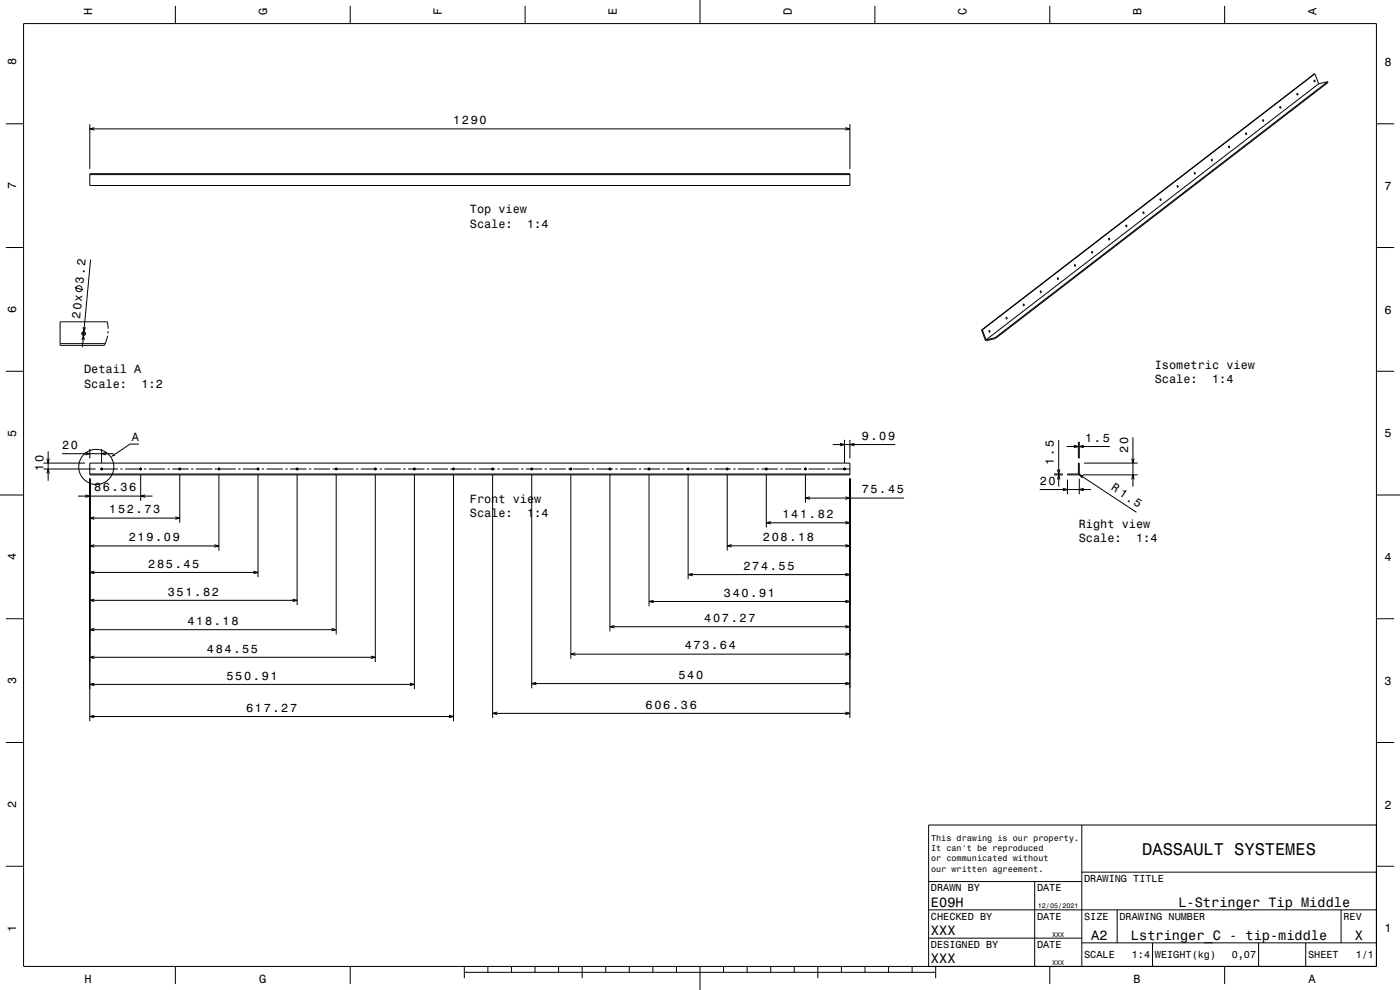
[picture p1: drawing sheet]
<svg xmlns="http://www.w3.org/2000/svg" width="594mm" height="420mm" viewBox="0 0 594 420" stroke-linecap="round" stroke-linejoin="round" font-family="sans-serif">
<g fill="none" stroke="#000" stroke-width=".42">
<path d="M10 10h574v400h-574zM74.4 2.5v7.5M148.6 2.5v7.5M222.8 2.5v7.5M297 0v10M371.2 2.5v7.5M445.4 2.5v7.5M519.6 2.5v7.5M550.3 39.8l.1 .4M550.4 39.6l.2 .8zM557.5 34.2l.2 .5M557.6 34.1l.3 .1-.1 .6z"/>
<path d="M557.9 31.3l1.6 4.3M557.9 31.3l-141.1 108.6M557.9 31.3l-141.4 108.7M559.5 35.6l-141.1 108.6M563.3 34.7l-3.8 .9M563.3 34.7l-141.1 108.6M563.3 34.7l.1 .3-141.1 108.6M2.5 52.5h7.5M38.1 52.7v19M38.1 54.7h322.5M40 54.2l-1.9 .5 1.9 .5M358.7 54.2l1.9 .5-1.9 .5"/>
<path d="M360.6 52.7v19M528.5 56.5l.1 .5M528.5 56.4l.4 .2-.1 .5zM535.8 50.9l.1 .5M535.9 50.8l.2 .7zM543 45.3l.1 .5M543.1 45.2l.2 .7zM584 52.5h7.5M38.1 73.7h322.5v5h-322.5zM38.1 74.1h322.5M499.5 78.9l.1 .5M499.5 78.8l.3 .1v.6z"/>
<path d="M506.7 73.3l.1 .5M506.7 73.2l.4 .1-.1 .6zM514 67.7l.1 .5M514 67.6l.4 .1-.1 .6zM521.2 62.1l.2 .5M521.3 62l.3 .1v.6zM477.7 95.6l.1 .5M477.7 95.6l.4 .1-.1 .5zM484.9 90.1l.2 .4M485 90l.3 .1v.5zM492.2 84.5l.1 .5M492.3 84.3l.2 .8z"/>
<path d="M2.5 105h7.5M38.4 110.1l-3.4 37.2M448.6 118l.2 .5M448.7 117.9l.3 .1v.6zM455.9 112.4l.1 .5M455.9 112.3l.4 .1-.1 .6zM463.2 106.8l.1 .5M463.2 106.7l.3 .1v.6zM470.4 101.2l.1 .5M470.5 101l.2 .8zM584 105h7.5M31.8 122l3.4 1"/>
<path d="M35.2 138.8l.4 1.9 .7-1.8M45.9 139.5l-.4-3h-20v10h18.8l.3-.7M416.8 139.9l1.6 4.3M416.8 139.9l-.3 .1M426.9 134.8l.1 .4M426.9 134.7l.3 .1v.6zM434.1 129.2l.1 .5M434.2 129.1l.3 .1-.1 .6zM441.4 123.6l.1 .5M441.4 123.5l.4 .1-.1 .6zM2.5 157.5h7.5M25.5 145.8h19.1"/>
<path d="M34.5 141.5h2M34.7 144.2l.7-1.9 .4 2M35.5 140.5v2.1M45.6 142.4l-1 3.4M45.9 140.5l-.1 .9M416.5 140l1.7 4.5 4.1-.9M419.6 140.3l.1 .5M419.6 140.3l.4 .1-.1 .5zM422.2 143.3l-3.8 .9M422.2 143.3l.1 .3M584 157.5h7.5M18.4 199h22.2"/>
<path d="M18.4 196.5h17.7M19.9 194.5l.5 2 .5-2M20.4 191.5v12.5M26.3 192.5h21.8M36.2 192l1.9 .5-1.9 .5M38.1 190.5v4M38.1 196.5h322.5v5h-322.5zM42.6 199h7.5M43.1 190.5v5.9M43.1 198.4v1.1M45 192l-1.9 .5 1.9 .5M51.1 199h1"/>
<path d="M53.1 199h7.1M58.9 188.4h-3.8l-6.5 4.4M59.7 198.4v1.1M61.1 199h1M63.1 199h7M71.1 199h1M73.1 199h7M76.3 198.4v1.1M81.1 199h1M83.1 199h7M91.1 199h1M92.4 199h7.7"/>
<path d="M92.9 198.4v1.1M101.1 199h1M103.1 199h7M109.5 198.4v1.1M111.1 199h1M113.1 199h7M121.1 199h1M123.1 199h7M126.1 198.4v1.1M131.1 199h1M133.1 199h7M141.1 199h9"/>
<path d="M142.6 198.4v1.1M151.1 199h1M153.1 199h7M159.2 198.4v1.1M161.1 199h1M163.1 199h7M171.1 199h1M173.1 199h7M175.8 198.4v1.1M181.1 199h1M183.1 199h7M191.1 199h1.8"/>
<path d="M192.4 198.4v1.1M193.1 199h7M201.1 199h1M203.1 199h7M209 198.4v1.1M211.1 199h1M213.1 199h7M221.1 199h1M223.1 199h7M225.6 198.4v1.1M231.1 199h1M233.1 199h7"/>
<path d="M241.1 199h1.6M242.2 198.4v1.1M243.1 199h7M251.1 199h1M253.1 199h7M258.8 198.4v1.1M261.1 199h1M263.1 199h7M271.1 199h1M273.1 199h7M275.4 198.4v1.1M281.1 199h1"/>
<path d="M283.1 199h7M291.1 199h1.4M292 198.4v1.1M293.1 199h7M301.1 199h1M303.1 199h7M308.6 198.4v1.1M311.1 199h1M313.1 199h7M321.1 199h1M323.1 199h7M325.1 198.4v1.1"/>
<path d="M331.1 199h1M333.1 199h7M341.1 199h1.2M341.7 198.4v1.1M343.1 199h7M351.1 199h1M353.1 199h7.5M353.3 188.6h26.5M356.4 188.1l1.9 .5-1.9 .5M358.3 186.6v9.8M358.3 198.4v1.1M360.6 186.6v7.9"/>
<path d="M362.5 188.1l-1.9 .5 1.9 .5M448.7 199.2l.5 1.9 .5-1.9M449.2 186.7v19.8M452.5 189.4h18.4M455.6 188.9l1.9 .5-1.9 .6M457.5 196.5h.4l-.1 4.9-4.9 .1v-.4h4.6zM457.5 187.4v7.1M457.9 187.4v7.1M459.8 188.9l-1.9 .5 1.9 .6M459.9 196.5h22.8M480.2 194.5l.5 2 .5-2M480.7 185.5v21"/>
<path d="M0 210h10M19.9 200.9l.5-1.9 .5 1.9M33.1 210.5h31.6M36.2 210l1.9 .5-1.9 .5M38.1 203.1v102.9M38.1 201.1h322.5M38.1 219.8h38.2M40 219.3l-1.9 .5 1.9 .5M59.7 201.5v11M61.6 210l-1.9 .5 1.9 .5M74.4 219.3l1.9 .5-1.9 .5M76.3 201.5v20.3"/>
<path d="M92.9 201.5v32.1M109.5 201.5v43.4M126.1 201.5v55.2M142.6 201.5v67.6M159.2 201.5v79.4M175.8 201.5v90.9M192.4 201.5v104.5M209 201.5v103.1M225.6 201.5v90.5M242.2 201.5v78M258.8 201.5v66.4M275.4 201.5v55.7"/>
<path d="M292 201.5v44.3M308.6 201.5v32.1M325.1 201.5v22.3M341.7 201.5v11.8M341.7 211.3h41.9M343.7 210.8l-2 .5 2 .5M358.7 210.8l1.9 .5-1.9 .5M360.6 203.1v101.5M441.1 207.7h21.8M447.2 201.5h3.7M447.2 201.1h3.7M448.7 203.4l.5-1.9 .5 1.9"/>
<path d="M451 207.2l1.9 .5-1.9 .5M452.9 203.5v6.2M457.5 201.1l24.7 16.2M457.9 203.1v6.6M459.5 201.5h23.2M459.8 201.9l-1.9-.6 1.3 1.5M459.8 207.2l-1.9 .5 1.9 .5M480.2 203.4l.5-1.9 .5 1.9M584 210h10M38.1 231.6h54.8M40 231.1l-1.9 .5 1.9 .5M90.9 231.1l2 .5-2 .5"/>
<path d="M308.6 231.6h52M310.5 231l-1.9 .6 1.9 .5M325.1 221.8h35.5M327.1 221.3l-2 .5 2 .5M358.7 221.3l1.9 .5-1.9 .5M358.7 231l1.9 .6-1.9 .5M38.1 242.9h71.4M38.1 254.7h88M40 242.3l-1.9 .6 1.9 .5M40 254.2l-1.9 .5 1.9 .5M107.5 242.3l2 .6-2 .5M124.1 254.2l2 .5-2 .5"/>
<path d="M275.4 255.2h85.2M277.3 254.7l-1.9 .5 1.9 .5M292 243.8h68.6M293.9 243.3l-1.9 .5 1.9 .5M358.7 243.3l1.9 .5-1.9 .5M358.7 254.7l1.9 .5-1.9 .5M2.5 262.5h7.5M38.1 267.1h104.5M38.1 278.9h121.1M40 266.6l-1.9 .5 1.9 .6M40 278.3l-1.9 .6 1.9 .5M140.7 266.6l1.9 .5-1.9 .6"/>
<path d="M157.3 278.3l1.9 .6-1.9 .5M242.2 277.5h118.4M244.1 277l-1.9 .5 1.9 .5M258.8 265.9h101.8M260.7 265.4l-1.9 .5 1.9 .5M358.7 265.4l1.9 .5-1.9 .5M358.7 277l1.9 .5-1.9 .5M584 262.5h7.5M38.1 290.4h137.7M40 289.8l-1.9 .6 1.9 .5M173.9 289.8l1.9 .6-1.9 .5M225.6 290h135"/>
<path d="M227.5 289.5l-1.9 .5 1.9 .5M358.7 289.5l1.9 .5-1.9 .5M2.5 315h7.5M38.1 304h154.3M40 303.5l-1.9 .5 1.9 .5M190.5 303.5l1.9 .5-1.9 .5M209 302.6h151.6M210.9 302.1l-1.9 .5 1.9 .6M358.7 302.1l1.9 .5-1.9 .6M584 315h7.5M459 350v60M584 350h-190v60"/>
<path d="M2.5 367.5h7.5M394 374h65M439 374v36M459 370h125M584 367.5h7.5M394 398h65M394 386h190M474 386v14M569 386v14M74.4 410v7.5M148.6 410v7.5M197 412.5h200"/>
<path d="M197 410v5M207 410v2.5M217 410v2.5M227 410v2.5M237 410v2.5M247 410v5M257 410v2.5M267 410v2.5M277 410v2.5M287 410v2.5M297 410v10M307 410v2.5"/>
<path d="M317 410v2.5M327 410v2.5M337 410v2.5M347 410v5M357 410v2.5M367 410v2.5M377 410v2.5M387 410v2.5M397 410v5M445.4 410v7.5M459 400h125M489 400v10"/>
<path d="M519.6 410v7.5M534 400v10M554 400v10"/>
<circle cx="33.5" cy="122.5" r="1.28"/>
<circle cx="35.5" cy="141.5" r=".8"/>
<circle cx="40.9" cy="198.1" r="7.4"/>
<circle cx="43.1" cy="199" r=".4"/>
<circle cx="59.7" cy="199" r=".4"/>
<circle cx="76.3" cy="199" r=".4"/>
<circle cx="92.9" cy="199" r=".4"/>
<circle cx="109.5" cy="199" r=".4"/>
<circle cx="126.1" cy="199" r=".4"/>
<circle cx="142.6" cy="199" r=".4"/>
<circle cx="159.2" cy="199" r=".4"/>
<circle cx="175.8" cy="199" r=".4"/>
<circle cx="192.4" cy="199" r=".4"/>
<circle cx="209" cy="199" r=".4"/>
<circle cx="225.6" cy="199" r=".4"/>
<circle cx="242.2" cy="199" r=".4"/>
<circle cx="258.8" cy="199" r=".4"/>
<circle cx="275.4" cy="199" r=".4"/>
<circle cx="292" cy="199" r=".4"/>
<circle cx="308.6" cy="199" r=".4"/>
<circle cx="325.1" cy="199" r=".4"/>
<circle cx="341.7" cy="199" r=".4"/>
<circle cx="358.3" cy="199" r=".4"/>
</g>
<path d="M48.3 192.4l.6 .9-1.9 .6z" fill-rule="evenodd" fill="#000"/>
<text font-size="7.2" x="484.6" y="362.6">DASSAULT SYSTEMES</text>
<g font-size="5.8">
<text x="395" y="384.6">E09H</text>
<text x="500" y="384.6">L-Stringer Tip Middle</text>
<text x="395" y="396.6">XXX</text>
<text x="463" y="398.6">A2</text>
<text x="479.9" y="398.6">Lstringer_C - tip-middle</text>
<text x="574.8" y="398.6">X</text>
<text x="395" y="408.6">XXX</text>
</g>
<g font-size="5.1">
<text x="35.5" y="120.4" transform="rotate(-85 35.5 120.4)">3.2</text>
<text x="34.1" y="135.4" transform="rotate(-85 34.1 135.4)">20x</text>
</g>
<g font-size="5">
<text x="39.1" y="6.5" transform="rotate(-90 39.1 6.5)">H</text>
<text x="113.3" y="6.5" transform="rotate(-90 113.3 6.5)">G</text>
<text x="187.5" y="6.5" transform="rotate(-90 187.5 6.5)">F</text>
<text x="261.7" y="6.5" transform="rotate(-90 261.7 6.5)">E</text>
<text x="335.9" y="6.5" transform="rotate(-90 335.9 6.5)">D</text>
<text x="410.1" y="6.5" transform="rotate(-90 410.1 6.5)">C</text>
<text x="484.3" y="6.5" transform="rotate(-90 484.3 6.5)">B</text>
<text x="558.5" y="6.5" transform="rotate(-90 558.5 6.5)">A</text>
<text x="6.8" y="27.8" transform="rotate(-90 6.8 27.8)">8</text>
<text x="587.5" y="28.1">8</text>
<text x="192.2" y="52.7">1290</text>
<text x="6.8" y="80.3" transform="rotate(-90 6.8 80.3)">7</text>
<text x="587.5" y="80.6">7</text>
<text x="199.4" y="90.6">Top view</text>
<text x="199.4" y="96.6">Scale:</text>
<text x="223.6" y="96.6">1:4</text>
<text x="6.8" y="132.8" transform="rotate(-90 6.8 132.8)">6</text>
<text x="587.5" y="133.1">6</text>
<text x="35.7" y="158.4">Detail A</text>
<text x="490" y="156.4">Isometric view</text>
<text x="35.7" y="164.4">Scale:</text>
<text x="60" y="164.4">1:2</text>
<text x="490" y="162.4">Scale:</text>
<text x="514.3" y="162.4">1:4</text>
<text x="6.8" y="185.3" transform="rotate(-90 6.8 185.3)">5</text>
<text x="587.5" y="185.6">5</text>
<text x="26.3" y="190.5">20</text>
<text x="55.9" y="187.2">A</text>
<text x="365.6" y="186.6">9.09</text>
<text x="460.4" y="187.4">1.5</text>
<text x="447.2" y="197.2" transform="rotate(-90 447.2 197.2)">1.5</text>
<text x="478.7" y="192.3" transform="rotate(-90 478.7 192.3)">20</text>
<text x="18.4" y="199.7" transform="rotate(-90 18.4 199.7)">10</text>
<text x="39.9" y="208.5">86.36</text>
<text x="365.6" y="209.3">75.45</text>
<text x="441.1" y="205.7">20</text>
<text x="471.1" y="207.7" transform="rotate(34 471.1 207.7)">R 1.5</text>
<text x="199.4" y="213.3">Front view</text>
<text x="46.3" y="217.8">152.73</text>
<text x="199.4" y="219.4">Scale:</text>
<text x="223.6" y="219.4">1:4</text>
<text x="332" y="219.8">141.82</text>
<text x="457.7" y="223.8">Right view</text>
<text x="54.6" y="229.6">219.09</text>
<text x="323.7" y="229.6">208.18</text>
<text x="457.7" y="229.9">Scale:</text>
<text x="482" y="229.9">1:4</text>
<text x="6.8" y="237.8" transform="rotate(-90 6.8 237.8)">4</text>
<text x="587.5" y="238.1">4</text>
<text x="62.9" y="240.9">285.45</text>
<text x="315.4" y="241.8">274.55</text>
<text x="71.2" y="252.7">351.82</text>
<text x="307.1" y="253.2">340.91</text>
<text x="298.8" y="263.9">407.27</text>
<text x="79.5" y="265.1">418.18</text>
<text x="290.5" y="275.5">473.64</text>
<text x="87.8" y="276.9">484.55</text>
<text x="6.8" y="290.3" transform="rotate(-90 6.8 290.3)">3</text>
<text x="96.1" y="288.4">550.91</text>
<text x="287.8" y="288">540</text>
<text x="587.5" y="290.6">3</text>
<text x="104.4" y="302">617.27</text>
<text x="273.9" y="300.6">606.36</text>
<text x="6.8" y="342.8" transform="rotate(-90 6.8 342.8)">2</text>
<text x="587.5" y="343.1">2</text>
<text x="6.8" y="395.3" transform="rotate(-90 6.8 395.3)">1</text>
<text x="587.5" y="395.6">1</text>
<text x="35.8" y="416.8">H</text>
<text x="110" y="416.8">G</text>
<text x="481" y="416.8">B</text>
<text x="555.2" y="416.8">A</text>
</g>
<g font-size="4.3">
<text x="460" y="374.2">DRAWING TITLE</text>
<text x="395" y="378.2">DRAWN BY</text>
<text x="440" y="378.2">DATE</text>
<text x="395" y="390.2">CHECKED BY</text>
<text x="440" y="390.2">DATE</text>
<text x="460" y="390.2">SIZE</text>
<text x="475" y="390.2">DRAWING NUMBER</text>
<text x="570" y="390.2">REV</text>
<text x="395" y="402.2">DESIGNED BY</text>
<text x="440" y="402.2">DATE</text>
<text x="460" y="406.6">SCALE</text>
<text x="480.2" y="406.6">1:4</text>
<text x="490" y="406.6">WEIGHT(kg)</text>
<text x="522.6" y="406.6">0,07</text>
<text x="555" y="406.6">SHEET</text>
<text x="575.2" y="406.6">1/1</text>
</g>
<g font-size="3.6">
<text x="395.1" y="356.8">This drawing is our property.</text>
<text x="395.1" y="361.2">It can't be reproduced</text>
<text x="395.1" y="365.5">or communicated without</text>
<text x="395.1" y="369.8">our written agreement.</text>
</g>
<g font-size="2.9">
<text x="440.3" y="385.3">12/05/2021</text>
<text x="446.4" y="397.3">XXX</text>
<text x="446.4" y="409.3">XXX</text>
</g>
</svg>
